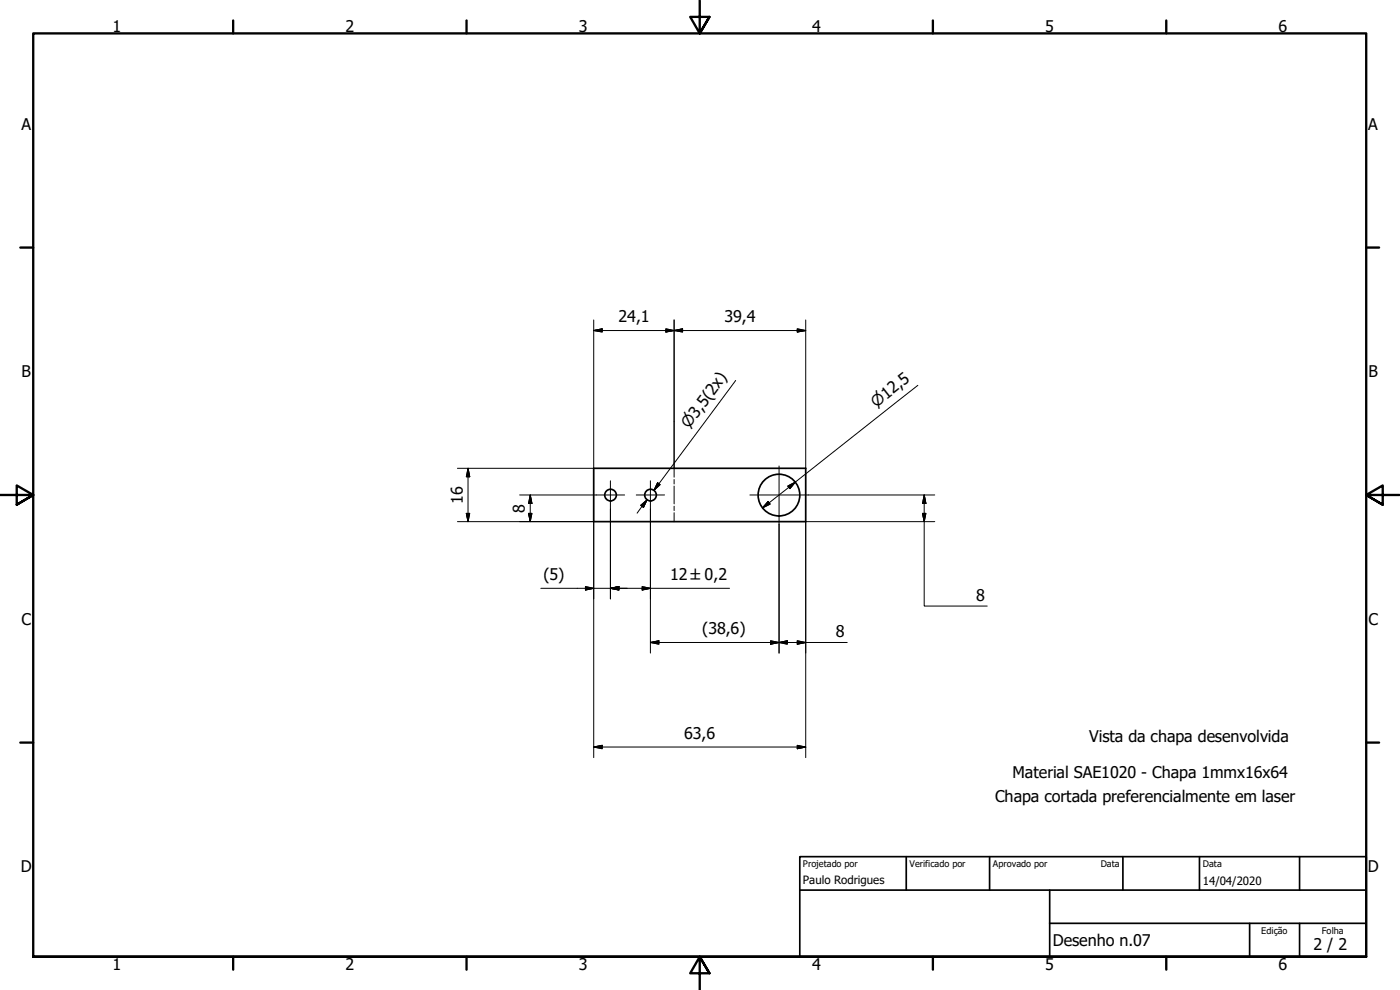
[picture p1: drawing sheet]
<svg xmlns="http://www.w3.org/2000/svg" width="420mm" height="297mm" viewBox="0 0 420 297" stroke-linecap="round" stroke-linejoin="round" font-family="sans-serif">
<g fill="none" stroke="#000" stroke-width=".51">
<path d="M178.2 140.5h63.6v16h-63.6z"/>
<circle cx="183.2" cy="148.5" r="1.75"/>
<circle cx="195.2" cy="148.5" r="1.75"/>
<circle cx="233.8" cy="148.5" r="6.3"/>
</g>
<!-- layer: Linha de centro curva (ISO) -->
<path d="M202.3 140.5v2.7M202.3 143.9v1.3M202.3 145.8v5.4M202.3 151.9v1.3M202.3 153.8v2.7" fill="none" stroke="#000" stroke-width=".3"/>
<!-- layer: Borda (ISO) -->
<g fill="none" stroke="#000" stroke-width=".7">
<path d="M70 6.1v3.9M140 6.1v3.9M210 0v10l-2.9-4.9h5.8l-2.9 4.9 2.9-4.9M280 6.1v3.9M350 6.1v3.9M6.1 74.3h3.9M410 74.3h3.9M0 148.5h10l-5-2.8v5.7l5-2.9-5 2.9M420 148.5h-10l5-2.8v5.7l-5-2.9 5 2.9M6.1 222.8h3.9M410 222.8h3.9M10 287.1v-277.1h400v277.1h-400h400"/>
<path d="M70 287.1v3.8M140 287.1v3.8M212.9 292l-2.9-4.9 2.9 4.9h-5.8l2.9-4.9v9.9M280 287.1v3.8M350 287.1v3.8"/>
</g>
<path d="M240 257h170v30.1h-170zM272 257v10.1M297 257v10.1M337 257v10.1M360 257v10.1M390 257v10.1M240 267.1h170M315 277h95M315 267.1v20M375 277v10.1M390 277v10.1" fill="none" stroke="#000" stroke-width=".51"/>
<g fill="none" stroke="#000" stroke-width=".3">
<path d="M178.2 99.2l2.5-.5v.9zM178.2 96v44.5h-40.9M178.2 99.2h63.6M199.8 98.7l2.5 .5-2.5 .4zM202.3 99.2l2.6-.5v.9zM202.3 96v44.5M239.3 98.7l2.5 .5-2.5 .4zM241.8 96v44.5M220.8 114.2l-24.5 32.9 1.4-2M275.5 115.6l-46.6 36.8M137.3 156.5h40.9v70.8M140 154h1l-.5 2.5z"/>
<path d="M140.5 140.5l.5 2.6h-1zM140.5 140.5v16M156 148.5h22.9M158.6 154h1l-.5 2.5zM159.1 148.5l.5 2.6h-1zM159.1 148.5v8M183.2 152.8v26.9M192.3 151.6l1.9-1.6-1.1 2.3zM194.2 150l-3 4M195.2 152.8v43.1M197.4 144.8l.7 .6-1.8 1.7zM230.5 150.5l.6 .7-2.2 1.2z"/>
<path d="M233.8 157.3v38.6M236.4 145.8l2.3-1.2-1.7 2zM242.6 148.5h37.9M276.9 154h1l-.5 2.5zM277.4 148.5l.5 2.6h-1zM277.4 148.5v33.3h18.9M280.5 156.5h-38.7v70.8M162.3 176.5h56.6M175.7 176l2.5 .5-2.5 .5zM183.2 176.5l2.5-.5v1zM192.7 176l2.5 .5-2.5 .5zM195.2 192.8l2.5-.5v1z"/>
<path d="M195.2 192.8h59.1M231.3 192.3l2.5 .5-2.5 .5zM233.8 192.8l2.5-.5v1zM239.3 192.3l2.5 .5-2.5 .5zM178.2 224.1l2.5-.5v1zM178.2 224.1h63.6M239.3 223.6l2.5 .5-2.5 .5z"/>
</g>
<g fill="#000" stroke="#000" stroke-width=".3">
<path d="M178.2 99.2l2.5-.5zM178.2 99.2l2.5-.5v.9zM199.8 99.6l2.5-.4zM199.8 98.7l2.5 .5-2.5 .4zM202.3 99.2l2.6-.5zM202.3 99.2l2.6-.5v.9zM239.3 99.6l2.5-.4zM239.3 98.7l2.5 .5-2.5 .4zM140 154l.5 2.5zM140 154h1l-.5 2.5zM140.5 140.5l.5 2.6zM140.5 140.5l.5 2.6h-1z"/>
<path d="M158.6 154l.5 2.5zM158.6 154h1l-.5 2.5zM159.1 148.5l.5 2.6zM159.1 148.5l.5 2.6h-1zM194.2 150l-1.1 2.3zM192.3 151.6l1.9-1.6-1.1 2.3zM197.4 144.8l-1.1 2.3zM197.4 144.8l.7 .6-1.8 1.7zM230.5 150.5l-1.6 1.9zM230.5 150.5l.6 .7-2.2 1.2zM238.7 144.6l-1.7 2zM236.4 145.8l2.3-1.2-1.7 2z"/>
<path d="M276.9 154l.5 2.5zM276.9 154h1l-.5 2.5zM277.4 148.5l.5 2.6zM277.4 148.5l.5 2.6h-1zM175.7 177l2.5-.5zM175.7 176l2.5 .5-2.5 .5zM183.2 176.5l2.5-.5zM183.2 176.5l2.5-.5v1zM192.7 177l2.5-.5zM192.7 176l2.5 .5-2.5 .5zM195.2 192.8l2.5-.5zM195.2 192.8l2.5-.5v1z"/>
<path d="M231.3 193.3l2.5-.5zM231.3 192.3l2.5 .5-2.5 .5zM233.8 192.8l2.5-.5zM233.8 192.8l2.5-.5v1zM239.3 193.3l2.5-.5zM239.3 192.3l2.5 .5-2.5 .5zM178.2 224.1l2.5-.5zM178.2 224.1l2.5-.5v1zM239.3 224.6l2.5-.5zM239.3 223.6l2.5 .5-2.5 .5z"/>
</g>
<!-- layer: Marca de centro (ISO) -->
<path d="M233.8 139.8v17.5M178.9 148.5h8.6M183.2 144.3v8.5M190.9 148.5h8.6M195.2 144.3v8.5M225 148.5h17.6" fill="none" stroke="#000" stroke-width=".3"/>
<g font-size="4.8">
<text x="33.7" y="9.6">1</text>
<text x="103.7" y="9.6">2</text>
<text x="173.7" y="9.6">3</text>
<text x="243.7" y="9.6">4</text>
<text x="313.7" y="9.6">5</text>
<text x="383.7" y="9.6">6</text>
<text x="6.4" y="38.9">A</text>
<text x="410.7" y="38.9">A</text>
<text x="185.6" y="96.8">24,1</text>
<text x="217.4" y="96.8">39,4</text>
<text x="6.4" y="113.1">B</text>
<text x="410.7" y="113.1">B</text>
<text x="138.9" y="151.2" transform="rotate(-90 138.9 151.2)">16</text>
<text x="157.5" y="153.8" transform="rotate(-90 157.5 153.8)">8</text>
<text x="163.1" y="174">(5)</text>
<text x="201.1" y="174.2">12 ±0,2</text>
<text x="292.9" y="180.2">8</text>
<text x="6.4" y="187.4">C</text>
<text x="210.8" y="190.3">(38,6)</text>
<text x="250.8" y="191.2">8</text>
<text x="410.7" y="187.4">C</text>
<text x="205.4" y="221.7">63,6</text>
<text x="326.9" y="222.7">Vista da chapa desenvolvida</text>
<text x="303.9" y="233.4">Material SAE1020 - Chapa 1mmx16x64</text>
<text x="298.6" y="240.8">Chapa cortada preferencialmente em laser</text>
<text x="6.2" y="261.7">D</text>
<text x="410.5" y="261.7">D</text>
<text x="316" y="283.8">Desenho n.07</text>
<text x="394.2" y="285">2 / 2</text>
<text x="33.7" y="290.9">1</text>
<text x="103.7" y="290.9">2</text>
<text x="173.7" y="290.9">3</text>
<text x="243.7" y="290.9">4</text>
<text x="313.7" y="290.9">5</text>
<text x="383.7" y="290.9">6</text>
</g>
<g font-size="4.6">
<text x="263" y="122.4" transform="rotate(-38 263 122.4)">⌀12,5</text>
<text x="206.8" y="128.8" transform="rotate(-53 206.8 128.8)">⌀3,5(2x)</text>
</g>
<g font-size="3.4">
<text x="241" y="265.4">Paulo Rodrigues</text>
<text x="361" y="265.5">14/04/2020</text>
</g>
<g font-size="2.7">
<text x="241" y="260.1">Projetado por</text>
<text x="273" y="260.1">Verificado por</text>
<text x="298" y="260.1">Aprovado por</text>
<text x="330.3" y="260">Data</text>
<text x="361" y="260">Data</text>
<text x="378.5" y="280.2">Edição</text>
<text x="396.7" y="280.1">Folha</text>
</g>
</svg>
